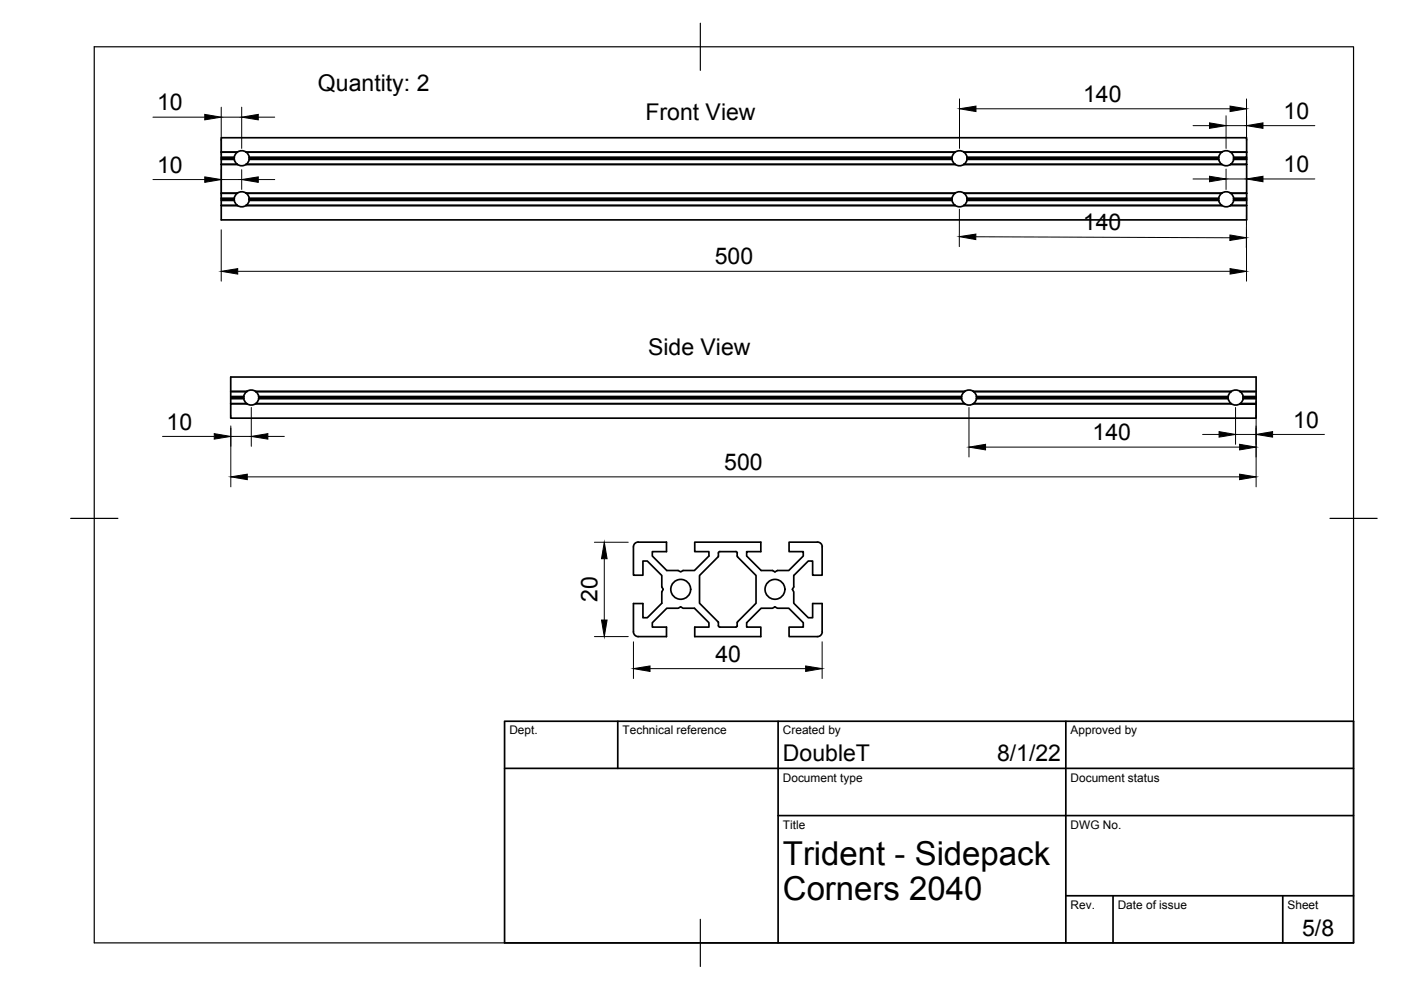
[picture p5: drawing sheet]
<svg xmlns="http://www.w3.org/2000/svg" width="297mm" height="210mm" viewBox="0 0 297 210" stroke-linecap="round" stroke-linejoin="round" font-family="sans-serif">
<!-- layer: Visible -->
<g fill="none" stroke="#000" stroke-width=".36">
<path d="M46.9 32.3v-3.1h217.4v3.1M46.9 32.3h3.4M46.9 34.9v6.1h3.4M46.9 32.3v1.3M46.9 34.9h3.4M46.9 34.8h3.4M46.9 34.8v.1M46.9 33.3h2.8M49.7 33.6h-2.8v.2M49.7 33.8l.2 .6 .4 .4M49.7 33.3v.5h-2.8v1M50.3 34.8v.1"/>
<path d="M50.3 32.3l-.4 .4-.2 .6M50.3 32.3h.1M52.2 32.3h150.3h-150.3M52.2 32.3h.1M52.2 32.2a1.6 1.6 0 0 0-1.9 0M52.2 34.9a1.6 1.6 0 0 1-1.9 0M52.2 32.3l.4 .4 .2 .6M52.2 34.8v.1M52.2 34.8h150.3M52.8 33.3v.5h149v-.2h-148.9M52.8 33.3h149v.3M52.8 33.8l-.2 .6-.4 .4"/>
<path d="M201.9 33.8l.2 .6 .4 .4M202.5 34.8l-150.3 .1M202.5 32.3l-.4 .4-.2 .6M204.4 32.3h54.6M204.4 32.2a1.6 1.6 0 0 0-1.9 0M204.4 34.9a1.6 1.6 0 0 1-1.9 0M204.4 34.8l54.6 .1h-54.6M204.4 34.8v.1M204.4 32.3l.4 .4 .2 .6M205 33.8l-.2 .6-.4 .4M205 33.6h53.4v.2h-53.4zM258.4 33.3h-53.4v.3"/>
<path d="M258.4 33.3v.3M258.4 33.8l.2 .6 .4 .4M259 32.3l-.4 .4-.2 .6M260.9 32.3h3.4M260.9 34.9h3.4M260.9 32.2a1.6 1.6 0 0 0-1.8 0M260.9 34.9a1.6 1.6 0 0 1-1.8 0M260.9 34.8v.1M260.9 32.3l.5 .4 .2 .6M261.6 33.6h2.7v.2h-2.8zM261.6 33.8l-.2 .6-.5 .4M264.3 33.8v1h-3.4"/>
<path d="M264.3 32.3v1h-2.8l.1 .3M264.3 34.9v6.1h-3.4M264.3 33.3v.3M264.3 34.8v.1M46.9 42v.3h2.8v-.3M46.9 42.3v4.3h217.4v-4.3M46.9 41h.1M46.9 42h2.8M46.9 43.6h3.4M49.7 42.3v.2h-2.8M49.7 42.5l.2 .6 .4 .4M50.3 41h-3.4v1"/>
<path d="M50.3 43.6h.1M50.3 41l-.4 .4-.2 .6M50.3 41h.1M52.2 41l.4 .4 .2 .6M52.2 41h150.3M52.2 43.6h150.3M52.2 40.9a1.6 1.6 0 0 0-1.9 0M52.2 43.6a1.6 1.6 0 0 1-1.9 0M52.2 43.6h.1M52.8 42h149M52.8 42l.1 .3M52.8 42.5l-.2 .6-.4 .4"/>
<path d="M52.9 42.3h148.9v.2h-149zM201.8 42v.3M201.9 42.5l.2 .6 .4 .4M202.5 43.6h.1M202.5 41l-.4 .4-.2 .6M202.5 41h.1M204.4 41h54.6M204.4 43.6h54.6M204.4 41h.1M204.4 40.9a1.6 1.6 0 0 0-1.9 0M204.4 43.6a1.6 1.6 0 0 1-1.9 0M204.4 43.6h.1"/>
<path d="M204.4 41l.4 .4 .2 .6M205 42h53.4M205 42v.3M205 42.5l-.2 .6-.4 .4M258.4 42v.5h-53.4v-.2h53.4M258.4 42.5l.2 .6 .4 .4M259 43.6h.1M259 41l-.4 .4-.2 .6M259 41h.1M260.9 41h.1M260.9 43.6h3.4M260.9 40.9a1.6 1.6 0 0 0-1.8 0"/>
<path d="M260.9 43.6a1.6 1.6 0 0 1-1.8 0M260.9 43.6h.1M260.9 41h3.4M260.9 41l.5 .4 .2 .6M261.6 42.5l-.2 .6-.5 .4M264.3 41v1h-2.8v.5h2.8M264.3 42v.3h-2.7M264.3 41h.1M48.9 85.6h3.4M48.9 84.3h2.8M48.9 84.1h2.8M51.7 84.5l.2 .6 .4 .5"/>
<path d="M51.7 84.1v.4h-2.8M52.3 83l-.4 .5-.2 .6M52.3 83h-3.4M54.2 83l.4 .5 .2 .6M54.2 83h150.3M54.2 83a1.6 1.6 0 0 0-1.9 0M54.2 85.6a1.6 1.6 0 0 1-1.9 0M54.8 84.1v.4h149.1v-.4M54.8 84.1h149.1M54.8 84.5l-.2 .6-.4 .5M54.9 84.3h149M203.9 84.5l.2 .6 .4 .5"/>
<path d="M204.5 85.6h-150.3M204.5 83l-.4 .5-.2 .6M204.5 83h.1M206.4 83h.1M206.4 85.6h54.6M206.4 83h54.6M206.4 83a1.6 1.6 0 0 0-1.9 0M206.4 85.6a1.6 1.6 0 0 1-1.9 0M206.4 85.6h.1M206.4 83l.4 .5 .2 .6M207 84.1v.4h53.4v-.4M207 84.1h53.4"/>
<path d="M207 84.5l-.2 .6-.4 .5M207.1 84.3h53.3M260.4 84.5l.2 .6 .4 .5M261 83l-.4 .5-.2 .6M261 83h.1M262.9 83l.5 .5 .2 .6M262.9 83h3.4M262.9 83a1.6 1.6 0 0 0-1.8 0M262.9 85.6a1.6 1.6 0 0 1-1.8 0M262.9 85.6h3.4h-3.4M262.9 85.6h.1M263.6 84.3h2.7"/>
<path d="M263.6 84.5l-.2 .6-.5 .5M266.3 84.1h-2.8v.4h2.8v-.2M266.3 84.5v4.2h-217.4v-3.1h3.4M266.3 84.3v-4.4h-217.4v5.7M135.3 114.9h6v2.1h-3v.9l3.1 3.1h2.4l.5 .3 .5-.3h2.4l3.1-3.1v-.9h-3v-2.1h14v2.1h-3v.9l3.1 3.1h2.4l.5 .3 .5-.3h2.4l3.1-3.1v-.9h-3v-2.1h6M135.3 114.9a1.01 1.01 0 0 0-1 1v6.1h2v-3.1h.9l3.1 3.1v2.4l.3 .6-.3 .5v2.4l-3.1 3.1h-.9v-3h-2v6M152.6 117h3.4M152.6 116.9l-.2 .2-.2 1-3.9 3.9v5.9l3.9 3.9 .2 1 .2 .2 3.6-.1 .2-1.1 3.9-3.9v-5.9l-3.9-3.9-.1-1-.3-.2M173.3 114.9a.97 .97 0 0 1 1 1v6.1h-2v-3.1h-.9l-3.1 3.1v2.4l-.3 .6 .3 .5v2.4l3.1 3.1h.9v-3h2v6M134.3 134a1.01 1.01 0 0 0 1 1h6v-2h-3v-1l3.1-3h2.4l.5-.3 .5 .3h2.4l3.1 3v1h-3v2h14v-2h-3v-1l3.1-3h2.4l.5-.3 .5 .3h2.4l3.1 3v1h-3v2h6a1.01 1.01 0 0 0 1-1"/>
<circle cx="144.3" cy="125" r="2.11"/>
<circle cx="164.3" cy="125" r="2.11"/>
</g>
<!-- layer: Border -->
<path d="M20 9.9h267v190h-267zM148.5 4.9v10M15 109.9h10M282 109.9h10M148.5 194.9v10" fill="none" stroke="#000" stroke-width=".25"/>
<!-- layer: TitleBlock -->
<path d="M107 152.9h180v47h-180zM131 152.9v10M165 152.9v47M226 152.9v47M107 162.9h180M165 172.9h122M226 189.9h61M236 189.9v10M272 189.9v10" fill="none" stroke="#000" stroke-width=".36"/>
<!-- layer: Dimensions -->
<g fill="none" stroke="#000" stroke-width=".21">
<path d="M32.4 24.8h11M32.4 38.1h11M46.9 22.7v10.1M46.9 36v5.5M46.9 24.8h4.3M46.9 38.1h4.3M51.2 22.7v8.8M51.2 36v4.2M54.8 24.8h3.5M54.8 38.1h3.5M203.4 21v10.5M206.9 23.1h53.9"/>
<path d="M252.9 26.6h3.5M252.9 37.9h3.5M259.9 24.5v7M259.9 35.8v4.4M259.9 26.6h4.4M259.9 37.9h4.4M264.3 21v17.9M267.8 26.6h11M267.8 37.9h11M46.9 48.7v10.9M50.4 57.5h210.4M203.4 44.4v7.9"/>
<path d="M206.9 50.2l53.9 .2M264.3 48.7v10.9M264.3 44.6l-.1 7.9M34.5 92.5h10.9M48.9 90.3v12.9M48.9 92.5h4.4M53.3 86.4v8.2M56.8 92.5h3.5M205.4 86.4v10.5M209 94.8h53.8M255 92.1h3.5M262 86.4v7.8"/>
<path d="M262 92.1h4.3M266.3 85.1v18.1M269.8 92.1h11M52.4 101.1h210.4M126 115h7.2M128.1 118.5v13M126 135h7.2M134.3 136.1v7.8M174.3 136.1v7.8M137.8 141.8h33"/>
</g>
<g fill="#000" stroke="#000" stroke-width=".21">
<path d="M43.4 24.2l3.5 .6-3.5 .6zM43.4 37.5l3.5 .6-3.5 .6zM51.2 24.8l3.6-.6v1.2zM51.2 38.1l3.6-.6v1.2zM203.4 23.1l3.5-.6v1.2zM256.4 26l3.5 .6-3.5 .6zM256.4 37.4l3.5 .5-3.5 .6zM260.8 22.5l3.5 .6-3.5 .6zM264.3 26.6l3.5-.6v1.2zM264.3 37.9l3.5-.5v1.1zM46.9 57.5l3.5-.5v1.1zM203.4 50.2l3.5-.6v1.2z"/>
<path d="M260.8 49.8l3.5 .6-3.5 .6zM260.8 57l3.5 .5-3.5 .6zM45.4 91.9l3.5 .6-3.5 .6zM53.3 92.5l3.5-.6v1.2zM205.4 94.8l3.6-.6v1.2zM258.5 91.5l3.5 .6-3.5 .6zM262.8 94.2l3.5 .6-3.5 .6zM266.3 92.1l3.5-.6v1.2zM48.9 101.1l3.5-.6v1.2zM128.1 115l.6 3.5h-1.2zM262.8 100.5l3.5 .6-3.5 .6zM127.5 131.5h1.2l-.6 3.5z"/>
<path d="M134.3 141.8l3.5-.6v1.2zM170.8 141.2l3.5 .6-3.5 .6z"/>
</g>
<g font-size="7">
<text x="166" y="183.4">Trident - Sidepack</text>
<text x="166" y="190.9">Corners 2040</text>
</g>
<g font-size="4.9">
<text x="33.3" y="23.4">10</text>
<text x="67.4" y="19.2">Quantity: 2</text>
<text x="229.6" y="21.6">140</text>
<text x="136.8" y="25.4">Front View</text>
<text x="272.2" y="25.2">10</text>
<text x="33.3" y="36.6">10</text>
<text x="272.2" y="36.5">10</text>
<text x="229.6" y="48.8">140</text>
<text x="151.5" y="56.1">500</text>
<text x="137.4" y="75.2">Side View</text>
<text x="35.3" y="91.1">10</text>
<text x="231.6" y="93.3">140</text>
<text x="274.2" y="90.6">10</text>
<text x="153.6" y="99.6">500</text>
<text x="126.7" y="127.6" transform="rotate(-90 126.7 127.6)">20</text>
<text x="151.7" y="140.3">40</text>
<text x="166" y="161.4">DoubleT</text>
<text x="211.4" y="161.4">8/1/22</text>
<text x="276.1" y="198.6">5/8</text>
</g>
<g font-size="2.5">
<text x="108" y="155.7">Dept.</text>
<text x="132" y="155.7">Technical reference</text>
<text x="166" y="155.7">Created by</text>
<text x="227" y="155.7">Approved by</text>
<text x="166" y="165.7">Document type</text>
<text x="227" y="165.7">Document status</text>
<text x="166" y="175.7">Title</text>
<text x="227" y="175.7">DWG No.</text>
<text x="227" y="192.7">Rev.</text>
<text x="237" y="192.7">Date of issue</text>
<text x="273" y="192.7">Sheet</text>
</g>
</svg>
